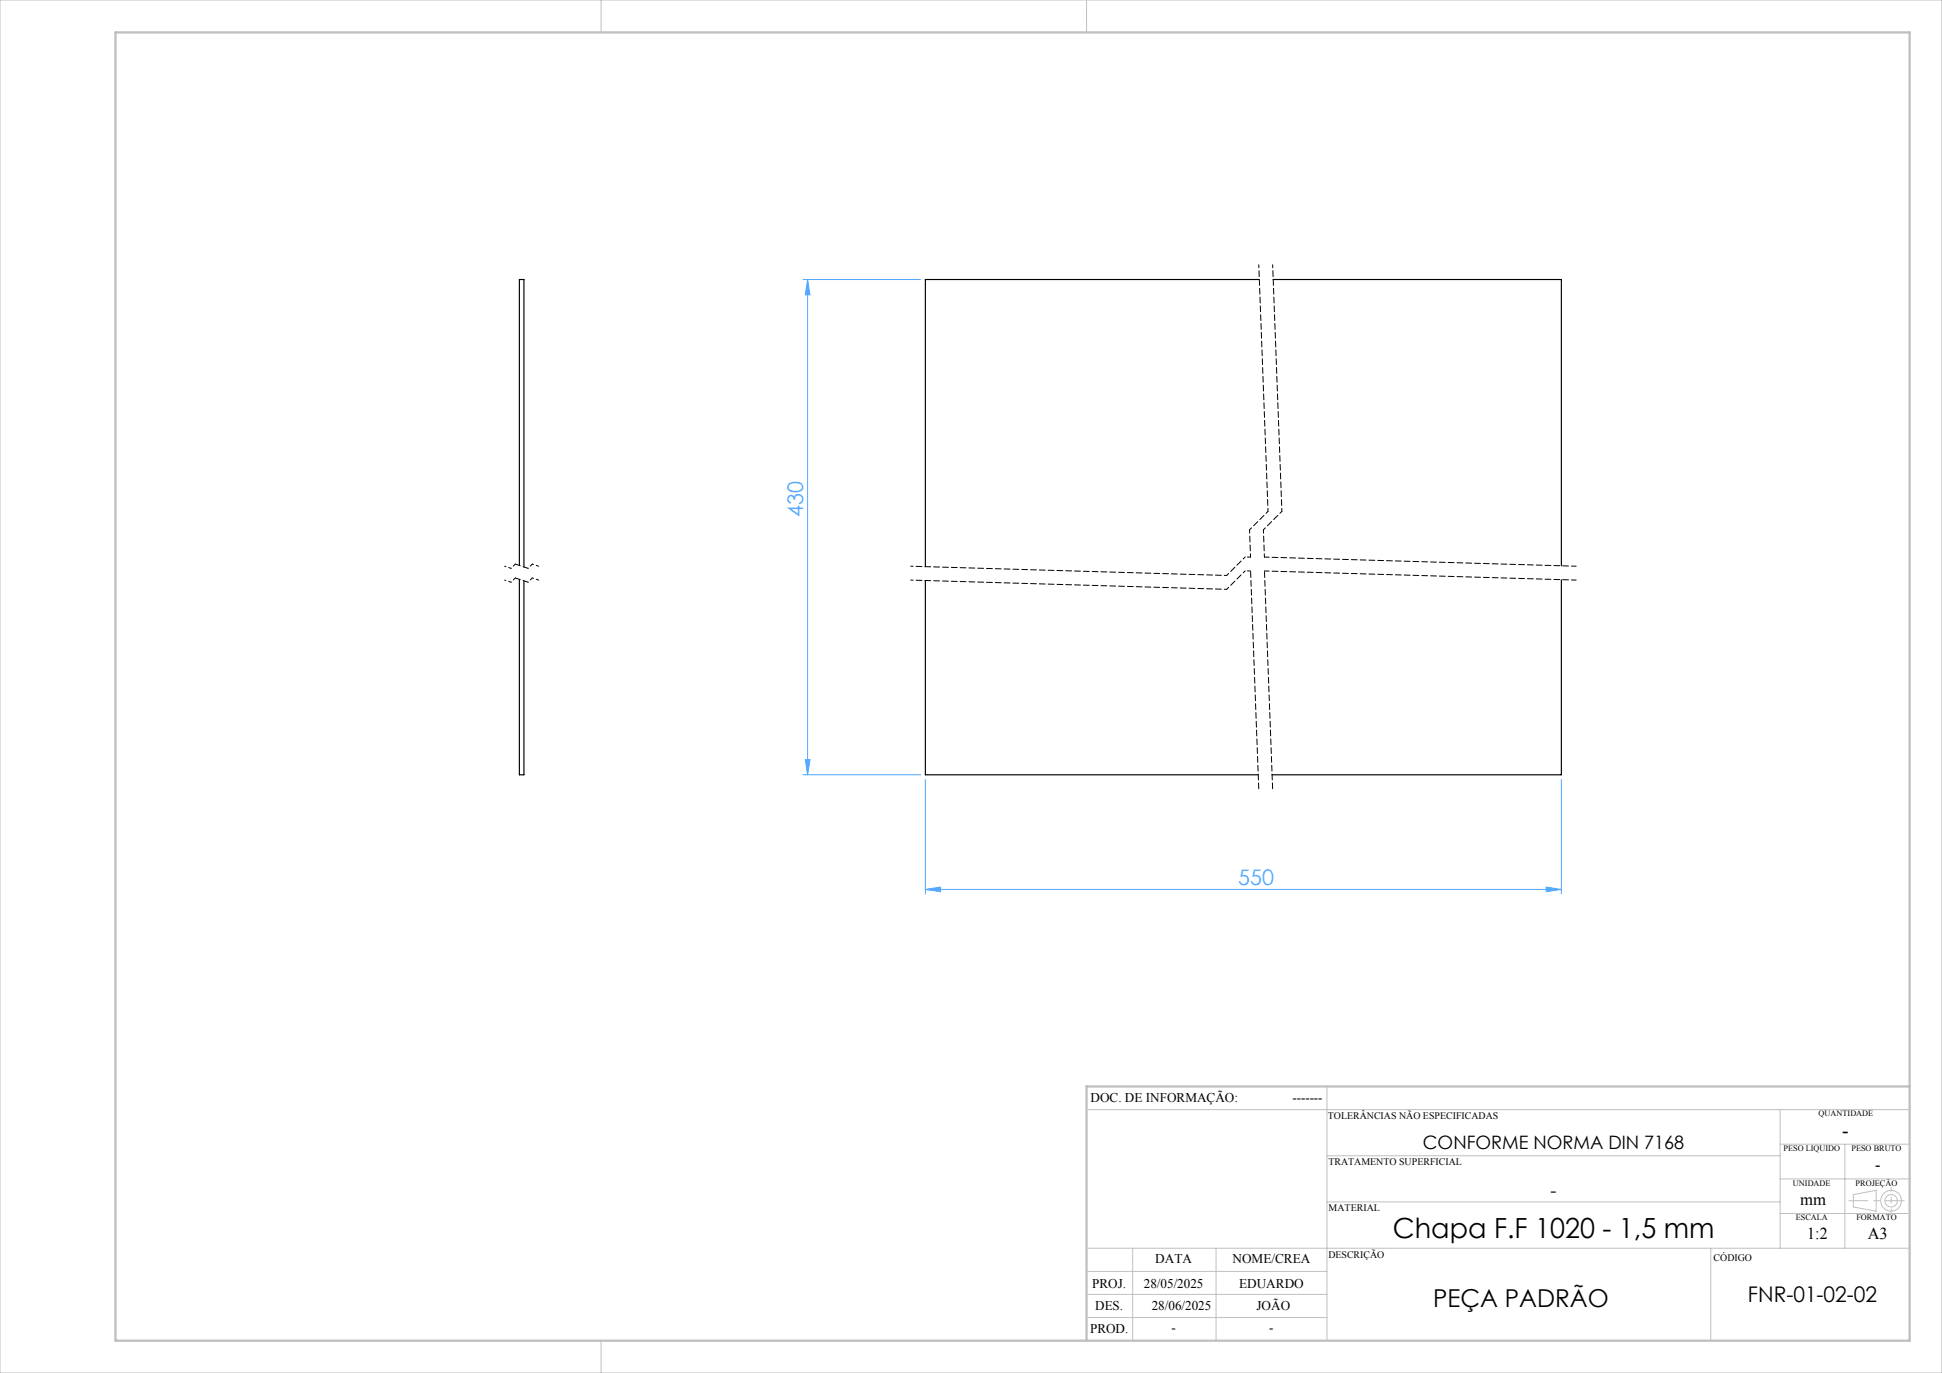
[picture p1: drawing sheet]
<svg xmlns="http://www.w3.org/2000/svg" width="420mm" height="297mm" viewBox="0 0 420 297" stroke-linecap="round" stroke-linejoin="round" font-family="sans-serif">
<g fill="none" stroke="#c0c0c0" stroke-width=".22">
<path d="M0 0h420v297h-420zM130 0v7M235 0v7M287 235v55M235 240h178M287 260h98M287 250h98M385 240v30M385 255h28M385 247.5h28M399 247.5v22.5M400.8 258.4l5-.9v4.5l-5-.9z"/>
<path d="M235 280h52M235 275h52M235 270h178M245 270v20M263 270v20M370 270v20M385 262.5h28M130 290v7M235 285h52"/>
<circle cx="409" cy="259.8" r="2.24"/>
<circle cx="409" cy="259.7" r="1.34"/>
</g>
<path d="M173.7 60.5h25.4M174.7 60.5l.5 3.3h-1zM174.7 60.5v107.1M173.7 167.6h25.4M174.2 164.3h1l-.5 3.3zM200.1 168.6v24.8M337.7 168.6v24.8M200.1 192.4l3.3-.5v1zM200.1 192.4h137.6M334.4 191.9l3.3 .5-3.3 .5z" fill="none" stroke="#53a9ff" stroke-width=".22"/>
<path d="M272.2 57.3l2 53.3M275.2 57.3l2 53.3M111.4 125l-.9 .9M111.4 122l-.9 .9M115.1 125l-.9 .9M115.1 122l-.9 .9M270.5 120.5h-1.2M270.5 123.5h-1.2" fill="none" stroke="#000" stroke-width=".22" stroke-dasharray="1.3 .6" stroke-dashoffset=".6"/>
<path d="M274.2 110.6l-4 4M277.2 110.6l-4 4M110.5 125.9l-1.4-.4M110.5 122.9l-1.4-.4M116.5 125.5l-1.4-.5M116.5 122.5l-1.4-.5M265.3 127.5l-68.3-2M265.3 124.5l-68.3-2M269.3 123.5l-4 4M269.3 120.5l-4 4" fill="none" stroke="#000" stroke-width=".22" stroke-dasharray="1.3 .6" stroke-dashoffset=".7"/>
<path d="M270.2 114.6l.3 5.9M273.2 114.6l.3 5.9" fill="none" stroke="#000" stroke-width=".22" stroke-dasharray="1.3 .6" stroke-dashoffset=".5"/>
<path d="M270.5 123.5l1.7 47.3" fill="none" stroke="#000" stroke-width=".22" stroke-dasharray="1.3 .6" stroke-dashoffset="-.1"/>
<path d="M273.5 123.5l1.7 47.3" fill="none" stroke="#000" stroke-width=".22" stroke-dasharray="1.3 .6" stroke-dashoffset="-.2"/>
<path d="M340.9 125.5l-67.4-2" fill="none" stroke="#000" stroke-width=".22" stroke-dasharray="1.3 .6" stroke-dashoffset=".3"/>
<path d="M340.9 122.5l-67.4-2" fill="none" stroke="#000" stroke-width=".22" stroke-dasharray="1.3 .6" stroke-dashoffset=".2"/>
<path d="M114.2 125.9l-2.8-.9M114.2 122.9l-2.8-.9" fill="none" stroke="#000" stroke-width=".22" stroke-dasharray="1.3 .6" stroke-dashoffset=".1"/>
<path d="M411.8 259.7h-11.9" fill="none" stroke="#c0c0c0" stroke-width=".22" stroke-dasharray="15.2 1.3 1.3 1.3" stroke-dashoffset="11.2"/>
<path d="M409 256.9v5.4" fill="none" stroke="#c0c0c0" stroke-width=".22" stroke-dasharray="15.2 1.3 1.3 1.3" stroke-dashoffset="14.4"/>
<path d="M25 7h388v283h-388zM413 235h-178v55" fill="none" stroke="#c0c0c0" stroke-width=".5"/>
<g fill="#53a9ff">
<path d="M200.1 192.4l3.3-.5v1zM334.4 191.9l3.3 .5-3.3 .5z"/>
<path d="M174.2 164.3h1l-.5 3.3zM174.7 60.5l.5 3.3h-1z"/>
</g>
<path d="M272.3 60.5h-72.2v62.1M275.3 60.5h62.4v61.9M112.3 122.3v-61.8h1v62.2M112.3 125.3v42.3h1v-41.9M200.1 125.6v42h72M337.7 125.4v42.2h-62.6" fill="none" stroke="#000" stroke-width=".25"/>
<text font-size="6" x="301.2" y="267.8">Chapa F.F 1020 - 1,5 mm</text>
<text font-size="5.3" x="310" y="282.8">PEÇA PADRÃO</text>
<g font-size="4.7" fill="#53a9ff">
<text x="173.7" y="111.8" transform="rotate(-90 173.7 111.8)">430</text>
<text x="267.8" y="191.4">550</text>
</g>
<text font-size="4.7" x="378" y="281.7">FNR-01-02-02</text>
<text font-size="4.3" x="398.4" y="246">-</text>
<g font-size="4">
<text x="307.8" y="248.6">CONFORME NORMA DIN 7168</text>
<text x="335.4" y="258.8">-</text>
</g>
<g font-size="3.6">
<text x="405.5" y="253.1">-</text>
<text x="389.3" y="260.6">mm</text>
<text x="390.9" y="268.1">1:2</text>
<text x="403.9" y="268.1">A3</text>
</g>
<g font-size="2.9">
<text x="235.9" y="238.4">DOC. DE INFORMAÇÃO:</text>
<text x="279.5" y="238.4">-------</text>
<text x="249.9" y="273.2">DATA</text>
<text x="266.5" y="273.2">NOME/CREA</text>
<text x="236.2" y="278.6">PROJ.</text>
<text x="247.4" y="278.6">28/05/2025</text>
<text x="268" y="278.6">EDUARDO</text>
<text x="236.9" y="283.4">DES.</text>
<text x="249.1" y="283.4">28/06/2025</text>
<text x="271.7" y="283.4">JOÃO</text>
<text x="235.7" y="288.3">PROD.</text>
<text x="253.4" y="288.2">-</text>
<text x="274.5" y="288.2">-</text>
</g>
<g font-size="2.2">
<text x="287.2" y="242.1">TOLERÂNCIAS NÃO ESPECIFICADAS</text>
<text x="287.3" y="251.9">TRATAMENTO SUPERFICIAL</text>
<text x="287.3" y="261.9">MATERIAL</text>
<text x="287.3" y="272.1">DESCRIÇÃO</text>
<text x="370.6" y="272.8">CÓDIGO</text>
</g>
<g font-size="1.8">
<text x="393.3" y="241.4">QUANTIDADE</text>
<text x="385.7" y="249">PESO LIQUIDO</text>
<text x="400.4" y="249">PESO BRUTO</text>
<text x="387.8" y="256.5">UNIDADE</text>
<text x="401.3" y="256.5">PROJEÇÃO</text>
<text x="388.4" y="264">ESCALA</text>
<text x="401.5" y="264">FORMATO</text>
</g>
</svg>
